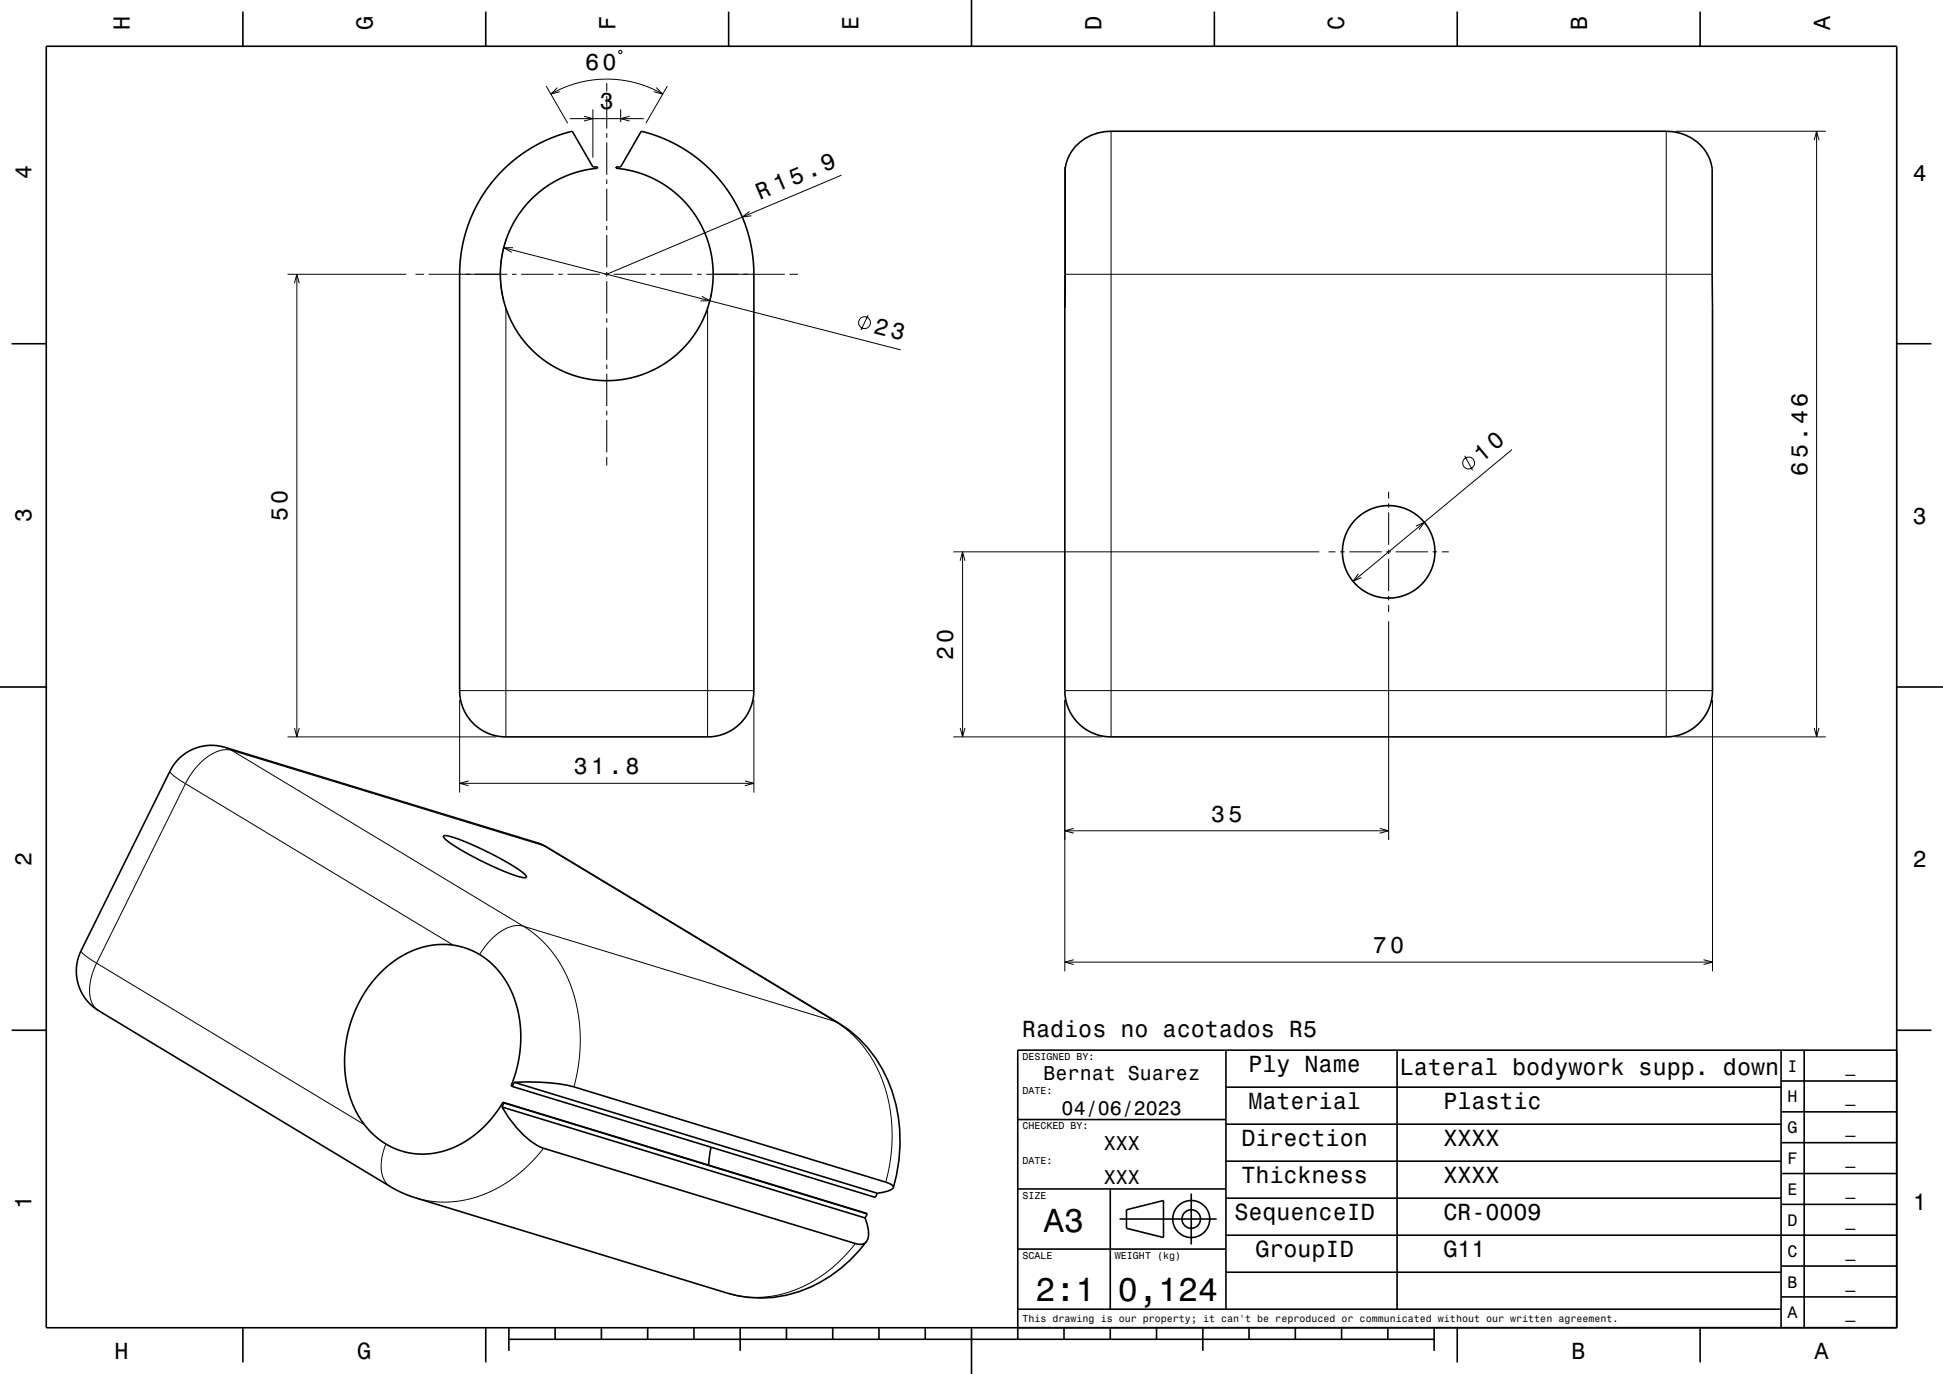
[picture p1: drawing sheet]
<svg xmlns="http://www.w3.org/2000/svg" width="420mm" height="297mm" viewBox="0 0 420 297" stroke-linecap="round" stroke-linejoin="round" font-family="sans-serif">
<g fill="none" stroke="#000" stroke-width=".22">
<path d="M118.1 18.6l4.6 8M120.5 18.9l-1.4 1.4 1.9-.5M131.2 17.9v1.9M133.7 11.1l.5-.2 .2 .5-.4 .2zM141.8 18.9l1.5 1.4-2-.5M144.3 18.6l-4.7 8M119.1 20.3l2.7-1.3 2.9-1 2.9-.6 3.2-.3 3.3 .2 2.9 .5 3.3 1.1 3 1.4M123.2 25.6h16M126.2 25.1l2 .5-2 .6M128.2 23.6v10.5M131.2 20.8v7M131.2 28.8v1"/>
<path d="M131.2 30.8v7M131.2 38.8v1M134.2 23.6v2.8M136.1 25.1l-1.9 .5 1.9 .6M181.9 37.9l-50.7 21.4M240.2 28.4v130.9M360.2 28.4v130.9M362.2 28.4h32.5M392.2 30.3l.5-1.9 .5 1.9M392.7 28.4v130.9M62.2 59.3h25.6M64.2 59.3v100"/>
<path d="M89.8 59.3h1.9M92.7 59.3h17M108.9 53.6l85.8 22M109.5 51.6l-.9 3.2-.4 3.2v3.2l.6 3.5M110.7 59.3h1M110.9 53.5l-2 .1 1.7 .9M112.7 59.3h7M120.7 59.3h1M122.7 59.3h7M130.7 59.3h1M131.2 40.8v7M131.2 48.8v1"/>
<path d="M131.2 50.8v7M131.2 58.8v1M132.7 59.3h7M140.7 59.3h1M142.7 59.3h7M150.7 59.3h1M152.7 59.3h17M162 45.7l-1.5 1.2 1.9-.3M170.7 59.3h1.8M230.2 59.3h139.9M63.6 61.2l.6-1.9 .5 1.9M109.4 66.6v92.7"/>
<path d="M131.2 60.8v7M131.2 68.8v1M131.2 70.8v7M131.2 78.8v1M151.7 64l1.7 1h-2M153 66.6v92.7M153.8 63.1l-.4 1.9M187.7 68.1l-1.6 3.3M131.2 80.8v7M131.2 88.8v1M131.2 90.8v7M131.2 98.8v1.8"/>
<path d="M316.6 98.5l1.7 3.2M326.8 97.2l-34.3 28.5M206.1 119.3h79.1M208.1 119.3v40M287.2 119.3h1.5M289.7 119.3h1M291.7 119.3h7M299.7 119.3h1M300.2 106.3v1.5M300.2 108.8v1M300.2 110.8v7M300.2 118.8v1"/>
<path d="M301.7 119.3h7M306.1 113.7l1.8-.8-1.2 1.6M309.7 119.3h1M311.7 119.3h1.5M207.6 121.2l.5-1.9 .5 1.9M293.6 124l-1.1 1.7 1.8-.9M300.2 120.8v7M300.2 128.8v1M300.2 130.8v1.5M300.2 134.3v47.3M62.2 159.3h45.2M63.6 157.4l.6 1.9 .5-1.9"/>
<path d="M99.4 151.3v20M99.4 149.3h63.6M163 151.3v20M206.1 159.3h32.1M207.6 157.4l.5 1.9 .5-1.9M230.2 151.3v58.7M230.2 149.3h140M362.2 159.3h32.5M370.2 151.3v58.7M392.2 157.4l.5 1.9 .5-1.9M36.7 166.7l.2 .3 .6 .6 2.6 1.8M40.1 169.4l-19.2 38.8"/>
<path d="M40.1 169.4l57.9 34.9M48.6 161.5l1.5 .7M50.1 162.2a7.4 7.4 0 0 0-6.7 2.7l-1.8 2-1.5 2.5M50.1 162.2l67.4 20.6M50.1 162.2l63 38M99.4 169.3h63.6M101.3 168.8l-1.9 .5 1.9 .5M161 168.8l2 .5-2 .5M230.2 179.6h70M232.1 179.1l-1.9 .5 1.9 .5M298.2 179.1l2 .5-2 .5M116 182.1l1.5 .7"/>
<path d="M117.5 182.8l.8 .3M117.5 182.8l63 38M17.5 205.5l.1 .3 .7 .6 2.6 1.8M20.9 208.2l-1.1 2.9-.4 3a4.9 4.9 0 0 0 1.9 4.4M20.9 208.2l57.9 34.9M113.1 200.2l3.5 2.6 3 3.2 2.4 3.9 1.9 4.7 1.1 4.8 .4 5.2-.3 5.2-1 5.1M113.1 200.2a7.4 7.4 0 0 0-6.7 2.7l-1.5 1.6-1.2 1.8M113.1 200.2l67.4 20.6M230.2 208h140M232.1 207.5l-1.9 .5 1.9 .5M368.2 207.5l2 .5-2 .5M180.5 220.8l1.9 1.2 1.9 1.6 2.8 3.2 2.4 3.9 1.9 4.7 1 4.6 .4 5-.3 5.7-1 4.8"/>
<path d="M180.5 220.8l.8 .3M83.4 247.3l-.8 2.7-.2 2.3a4.8 4.8 0 0 0 2 4.2M117.5 248.2l-2.9 3.3-3.1 2.8-3.2 2.1-3.8 1.8-3.7 1.1-3.7 .5-3.9-.1-3.4-.8M184.9 268.8l-2.7 3.1-3.1 2.8-3.6 2.4-3.4 1.6-3.5 1.1-3.9 .6-3.7-.1-3.8-.8"/>
<circle cx="186.9" cy="69.7" r="1.28"/>
<circle cx="317.5" cy="100.1" r="1.28"/>
</g>
<g fill="none" stroke="#000" stroke-width=".35">
<path d="M10 10h400v277h-400zM52.5 2.5v7.5M105 2.5v7.5M157.5 2.5v7.5M210 0v10M262.5 2.5v7.5M315 2.5v7.5M367.5 2.5v7.5M108.6 36.8l3.4-2.9 3.8-2.5 4.1-1.9 3.8-1.1 4.5 7.7h1v.3l-2.3 .3-2.6 .6-3.7 1.6-3.4 2.1-3 2.7-2.4 3.2-2 3.7-1.2 4.1-.4 4v2.2l.3 2.2 1 3.9 1.7 3.6 2.2 3.3 3 3 3.3 2.3 3.8 1.8 3.9 1 4.3 .3 2.4-.2 2-.4 2.4-.6 1.9-.7 3.7-2.1 1.8-1.4 1.6-1.5 2.7-3.3 1.2-1.9 1-2 1.2-4 .4-2.5 .2-2.2-.2-2.5-.3-2.5-.6-2.1-.9-2.4-1.1-2.2-1.4-2.1-1.4-1.8-1.8-1.7-1.9-1.6-2.1-1.3-2-1-2.4-.9-2.4-.7-2.5-.3v-.3h1l4.4-7.7 3.5 1 3 1.3 2.9 1.6 3 2.1 2.6 2.4 2.5 2.8 2 2.8 1.7 3.1 1.3 3 .9 2.9 .6 3.4 .3 3.2 .1 91.3a10 10 0 0 1-10 10h-43.9a10 10 0 0 1-9.7-10v-90.2l.1-2.5 .3-2.7 .6-2.7 .8-2.6 1.1-2.6 1.1-2.2 1.6-2.6 1.6-2.1zM370 36.1a9.6 9.6 0 0 0-9.8-7.7h-120a9.6 9.6 0 0 0-10 8v22.9M370 36.1h.1M370.1 36.1l.1 113.2a10 10 0 0 1-10 10h-120a10 10 0 0 1-10-10v-82.7"/>
<path d="M230.2 59.3v7.3M2.5 74.3h7.5M410 74.3h7.5M0 148.5h10M410 148.5h10M95.9 180.7h.7l1.8 .4 5.5 2.3 6 3.2 2.2 1.4 1.4 1.1a.37 .37 0 0 1 .3 .6 .37 .37 0 0 1-.6 0l-1.5-.3-2.8-1.1-5.9-2.7-5.4-3.1-1.4-1.2zM2.5 222.7h7.5M108.5 239.3a20.6 20.6 0 0 0 8.4 8.7l68 20.8a2.07 2.07 0 0 0 2.4-.5M108.5 239.3l78.5 24M108.7 238.3l78.8 24.1M108.7 238.3l.2 .1M108.9 238.4l78.6 24"/>
<path d="M108.9 238.4l-.4 .9M110.7 234.8l-.2-.1 .9-2.6 .6-2.4 .5-3.7v-3.9l-.6-4-1.2-3.5-1.8-3.3-2.2-2.6-2.8-2.2-2.9-1.4-3.4-.9h-3.3l-3.5 .7-3.4 1.5-3.4 2.3-2.7 2.6-2.5 3.3-2.1 3.9-1.4 4.5-.8 4.7 .1 4.4 .8 4.2 1.5 3.8 1.1 1.9 1.1 1.5 2.6 2.6 3.2 2 1.7 .6 1.8 .5 3.5 .3 1.8-.2 2.1-.5 3.6-1.4 1.9-1.2 1.7-1.2 3-3 2.7-3.7M110.7 234.8l78.5 24 .4-.9M111.1 233.9a43.2 43.2 0 0 1 13 1l67.4 20.6a1.76 1.76 0 0 1 1.6 1.2M111.1 233.9l78.5 24M111.1 233.9l-.4 .9M265 235h120M265 227v56M302 227v56M385 233.7h25M385 227v60M390 227v60"/>
<path d="M410 222.7h7.5M410 227h-190v62.5M153.7 248l-.5 3.9M193.1 256.7a2.67 2.67 0 0 1-2.2 1l-1.3 .2M193.1 256.7a32.8 32.8 0 0 0-5.5-30.2l-1.9-2-2.1-1.8-2.3-1.6-63.9-38.4-68.8-21.2a10 10 0 0 0-11.9 5.2l-19.2 38.8a10 10 0 0 0 3.8 13l63.1 38 2.4 1.3 3 1.1 67.4 20.6a26.8 26.8 0 0 0 26.6-7.1l1.9-2 1.6-2.1M220 257h45M220 242h45M240 257v26M257.5 258v11M265 259h120M265 251h120M265 243h120"/>
<path d="M385 253.7h25M385 247h25M385 240.3h25M187 263.3a6.1 6.1 0 0 1 .3 5M187.5 262.4l-.5 .9M220 270h45M242 263.5h21M243.5 261.5l8-2v8l-8-2zM265 275h120M265 267h145M385 273.7h25M385 260.3h25"/>
<path d="M52.5 287v7.5M105 287v7.5M110 289.5h200M110 287v5M120 287v2.5M130 287v2.5M140 287v2.5M150 287v2.5M160 287v5M170 287v2.5M180 287v2.5M190 287v2.5"/>
<path d="M200 287v2.5M210 287v10M220 283h165M230 287v2.5M240 287v2.5M250 287v2.5M260 287v5M270 287v2.5M280 287v2.5M290 287v2.5M300 287v2.5M310 287v5"/>
<path d="M315 287v7.5M367.5 287v7.5M385 280.3h25"/>
<circle cx="300.2" cy="119.3" r="10"/>
<circle cx="257.5" cy="263.5" r="2"/>
<circle cx="257.5" cy="263.5" r="4"/>
</g>
<g font-size="7.2">
<text x="225.7" y="266.3">A3</text>
<text x="223.8" y="281.3">2:1</text>
<text x="241.7" y="281.3">0,124</text>
</g>
<g font-size="5.1">
<text x="188.7" y="72" transform="rotate(14 188.7 72)">23</text>
<text x="320.3" y="100" transform="rotate(-40 320.3 100)">10</text>
</g>
<g font-size="5">
<text x="28.1" y="6.5" transform="rotate(-90 28.1 6.5)">H</text>
<text x="80.6" y="6.5" transform="rotate(-90 80.6 6.5)">G</text>
<text x="133.1" y="6.5" transform="rotate(-90 133.1 6.5)">F</text>
<text x="185.6" y="6.5" transform="rotate(-90 185.6 6.5)">E</text>
<text x="238.1" y="6.5" transform="rotate(-90 238.1 6.5)">D</text>
<text x="290.6" y="6.5" transform="rotate(-90 290.6 6.5)">C</text>
<text x="343.1" y="6.5" transform="rotate(-90 343.1 6.5)">B</text>
<text x="395.6" y="6.5" transform="rotate(-90 395.6 6.5)">A</text>
<text x="126.5" y="15.1">60</text>
<text x="129.6" y="23.6">3</text>
<text x="6.8" y="38.7" transform="rotate(-90 6.8 38.7)">4</text>
<text x="413.5" y="39">4</text>
<text x="164.3" y="43.1" transform="rotate(-23 164.3 43.1)">R 15.9</text>
<text x="390.7" y="102.8" transform="rotate(-90 390.7 102.8)">65.46</text>
<text x="6.8" y="112.9" transform="rotate(-90 6.8 112.9)">3</text>
<text x="62.2" y="112.7" transform="rotate(-90 62.2 112.7)">50</text>
<text x="413.5" y="113.2">3</text>
<text x="206.1" y="142.7" transform="rotate(-90 206.1 142.7)">20</text>
<text x="124" y="167.3">31.8</text>
<text x="261.8" y="177.6">35</text>
<text x="6.8" y="187.1" transform="rotate(-90 6.8 187.1)">2</text>
<text x="413.5" y="187.4">2</text>
<text x="296.8" y="206">70</text>
<text x="220.9" y="224.2">Radios no acotados R5</text>
<text x="269.9" y="231.8">Ply Name</text>
<text x="302.6" y="232.4">Lateral bodywork supp. down</text>
<text x="269.9" y="239.8">Material</text>
<text x="312" y="239.8">Plastic</text>
<text x="268.3" y="247.8">Direction</text>
<text x="312" y="247.8">XXXX</text>
<text x="268.3" y="255.8">Thickness</text>
<text x="312" y="255.8">XXXX</text>
<text x="6.8" y="261.3" transform="rotate(-90 6.8 261.3)">1</text>
<text x="266.8" y="263.8">SequenceID</text>
<text x="312" y="263.8">CR-0009</text>
<text x="413.5" y="261.6">1</text>
<text x="271.4" y="271.8">GroupID</text>
<text x="312" y="271.8">G11</text>
<text x="24.7" y="293.8">H</text>
<text x="77.2" y="293.8">G</text>
<text x="339.7" y="293.8">B</text>
<text x="392.2" y="293.8">A</text>
</g>
<g font-size="4.3">
<text x="225.6" y="233.5">Bernat Suarez</text>
<text x="229.5" y="241">04/06/2023</text>
<text x="238.6" y="248.5">XXX</text>
<text x="238.6" y="256">XXX</text>
</g>
<g font-size="3.6">
<text x="386.4" y="231.6">I</text>
<text x="398.9" y="231.6">_</text>
<text x="386.4" y="238.3">H</text>
<text x="398.9" y="238.3">_</text>
<text x="386.4" y="245">G</text>
<text x="398.9" y="245">_</text>
<text x="386.4" y="251.6">F</text>
<text x="398.9" y="251.6">_</text>
<text x="386.4" y="258.3">E</text>
<text x="398.9" y="258.3">_</text>
<text x="386.4" y="265">D</text>
<text x="398.9" y="265">_</text>
<text x="386.4" y="271.6">C</text>
<text x="398.9" y="271.6">_</text>
<text x="386.4" y="278.3">B</text>
<text x="398.9" y="278.3">_</text>
<text x="386.4" y="285">A</text>
<text x="398.9" y="285">_</text>
</g>
<g font-size="2.2">
<text x="221" y="229.1">DESIGNED BY:</text>
<text x="221" y="236.6">DATE:</text>
<text x="221" y="244.1">CHECKED BY:</text>
<text x="221" y="251.6">DATE:</text>
<text x="221" y="259.1">SIZE</text>
<text x="221" y="272.1">SCALE</text>
<text x="241" y="272.1">WEIGHT (kg)</text>
<text x="221" y="285.8">This drawing is our property; it can't be reproduced or communicated without our written agreement.</text>
</g>
</svg>
